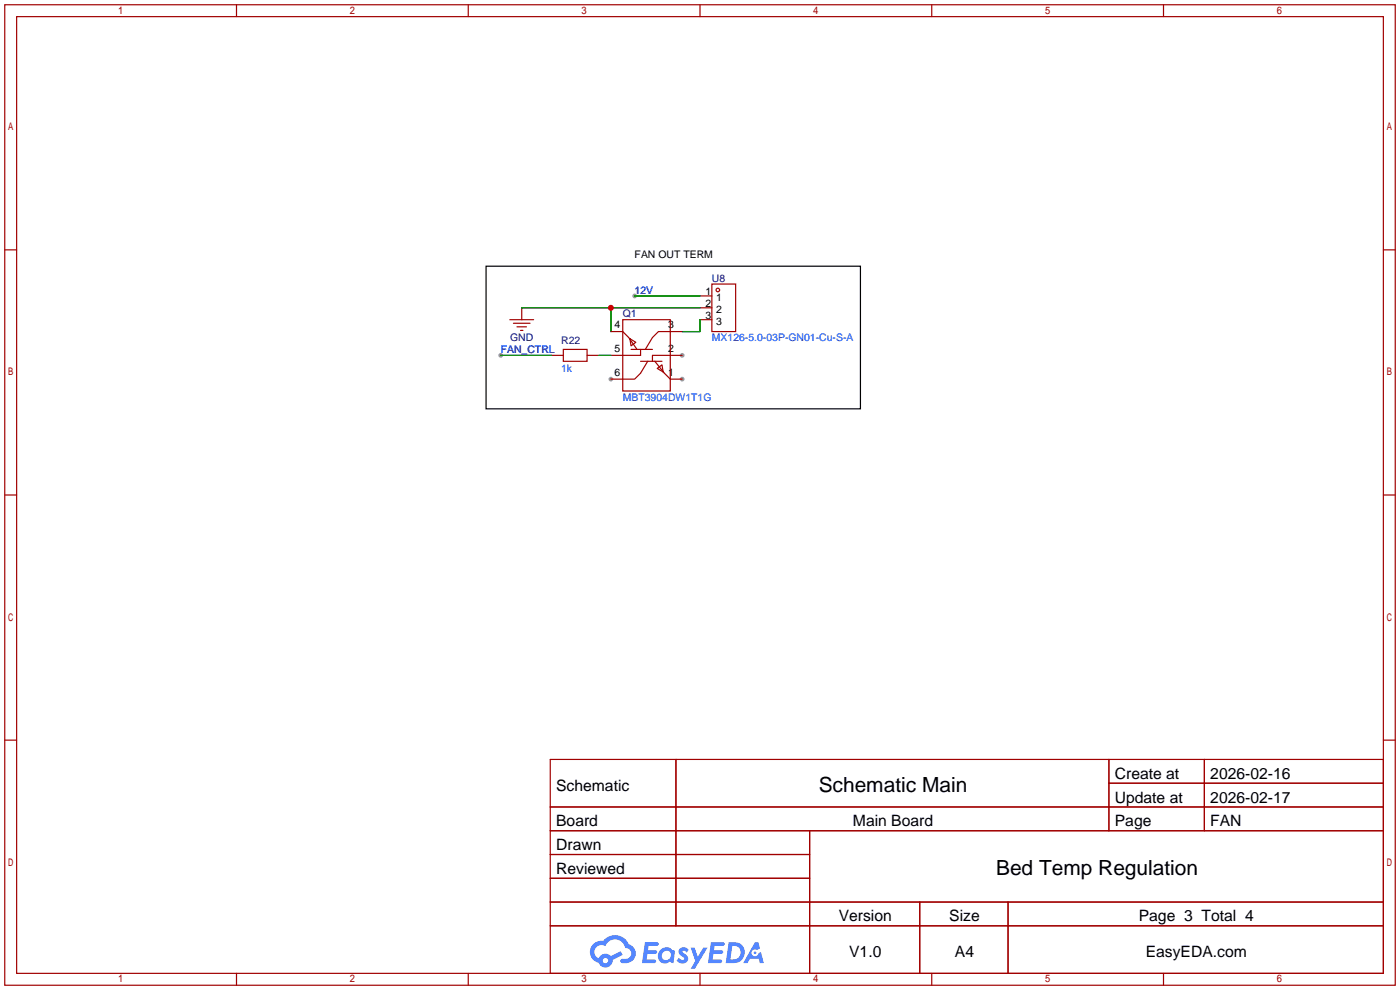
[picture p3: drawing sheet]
<svg xmlns="http://www.w3.org/2000/svg" width="299mm" height="212mm" viewBox="0 0 299 212" stroke-linecap="round" stroke-linejoin="round" font-family="sans-serif">
<g fill="#999">
<circle cx="145.8" cy="81" r=".51"/>
<circle cx="145.8" cy="75.9" r=".51"/>
<circle cx="130.6" cy="81" r=".51"/>
<circle cx="135.6" cy="63.2" r=".51"/>
<circle cx="107" cy="75.9" r=".51"/>
</g>
<g fill="none" stroke="#a10000" stroke-width=".25">
<path d="M1 1h297.2v209.6h-297.2zM3.6 3.6h292.1v204.4h-292.1zM50.5 1v2.6M100.1 1v2.6M149.6 1v2.6M199.1 1v2.6M248.7 1v2.6M1 53.4h2.6M295.7 53.4h2.5M1 105.8h2.6M295.7 105.8h2.5M1 158.2h2.6"/>
<path d="M295.7 158.2h2.5M117.6 162.3h178.1v45.7h-178.1zM117.6 172.5h178.1M117.6 177.5h178.1M144.5 162.3v35.6M173 177.5v30.5M237 162.3v15.2M237 167.4h58.7M257.4 162.3v15.2M117.6 182.6h55.4M117.6 192.8h178.1M117.6 187.7h55.4"/>
<path d="M117.6 197.9h178.1M196.6 192.8v15.2M215.4 192.8v15.2M50.5 208v2.6M100.1 208v2.6M149.6 208v2.6M199.1 208v2.6M248.7 208v2.6"/>
</g>
<g fill="#5487ff">
<path d="M145.3 202.7a1.3 1.3 0 0 1 1.9 .3l-.4 .6a.54 .54 0 0 0-.9-.2l.1 .2a1.34 1.34 0 0 1 .9 1.8 1.47 1.47 0 0 1-2.3-.1l.5-.6 .8 .5a.31 .31 0 0 0 .4-.3 .31 .31 0 0 0-.3-.4 1.12 1.12 0 0 1-.7-1.8z"/>
<path d="M147.6 202.5h.9l.6 2 1.2-2h.9l-2.7 4.6h-.9l1-1.7z"/>
<path d="M137.8 201.4h1.7a1.31 1.31 0 0 1 1.2 .2 .4 .4 0 0 1-.3 .5l-1.8 .1-.1 .9h1.6a.4 .4 0 0 1 .4 .4 .4 .4 0 0 1-.5 .4h-1.6l-.2 1.2h1.4a.46 .46 0 0 1 .5 0 .46 .46 0 0 1 .1 .5l-.4 .2h-2.6z"/>
<path d="M151.9 201.4h1.7a1.32 1.32 0 0 1 1.2 .2 .39 .39 0 0 1-.3 .5l-1.8 .1-.1 .9h1.6a.4 .4 0 0 1 .4 .4 .4 .4 0 0 1-.4 .4h-1.7l-.2 1.2h1.4a.46 .46 0 0 1 .5 0 .46 .46 0 0 1 .1 .5l-.4 .2h-2.6z"/>
<path d="M161.3 201.4h.8l.3 1.3-.6 .4a.75 .75 0 0 0-1.1 .3 .75 .75 0 0 0 .5 1 .75 .75 0 0 0 .9-.7l.5-.2 .6 2.3h-.8l-.3-.9h-1.8l-.5 .9h-1z"/>
<path d="M155.7 201.4l-.6 4.4h1.5a2.27 2.27 0 0 0 2.6-2.2 2.27 2.27 0 0 0-2.7-2.2zM156.5 202.1a1.5 1.5 0 0 1 1.8 1.6 1.5 1.5 0 0 1-1.9 1.4h-.3z"/>
<path d="M141.2 203a1.6 1.6 0 0 0-.3 2.3 1.6 1.6 0 0 0 2.3 .2l.7 .3 .3-2.4-.1-.3-.5-.1a1.58 1.58 0 0 0-2.4 0zM141.8 203.5a.98 .98 0 0 1 1.6 .4 .98 .98 0 0 1-1.1 1.3 .94 .94 0 0 1-.9-.7 .94 .94 0 0 1 .4-1z"/>
<path d="M126.8 201.8a2.37 2.37 0 0 0 1.1 4 1.54 1.54 0 0 0 1.8 1 1.54 1.54 0 0 0 1.2-1.6l2.2-1.1-.5-.8-2 1a1.57 1.57 0 0 0-2.7 .5 1.5 1.5 0 0 1-.7-2.1 1.5 1.5 0 0 1 2.2-.5 2.23 2.23 0 0 1 2.3-1.4 2.23 2.23 0 0 1 2 1.8 1.16 1.16 0 0 1 1.2 1.1 1.16 1.16 0 0 1-1.1 1.2h-.7a.47 .47 0 0 0-.5 .4 .47 .47 0 0 0 .4 .5 2.17 2.17 0 0 0 2.5-.9 2.17 2.17 0 0 0-.3-2.7l-.8-.4a3.2 3.2 0 0 0-5.5-.7l-1.1 .1zM128.8 205.3a.6 .6 0 0 1 1.2 0 .6 .6 0 0 1-1.2 0z"/>
<circle cx="161.4" cy="203.6" r=".28"/>
</g>
<g fill="none" stroke="#a10000" stroke-width=".25">
<path d="M109 68.3h5M109.7 69.1h3.6M110.5 69.8h2M111.3 70.6h.5M111.5 65.8v2.5M117.9 75.9h2.5M120.4 74.7h5.1v2.5h-5.1zM125.5 75.9h2.5M130.6 70.9h2.5l1.3 1.2 1.7 2.6M133.1 68.3h10.2v15.3h-10.2zM134.6 72.4l1.3 .8-1 .7zM134.9 74.7h4.5"/>
<path d="M136.9 74.7v1.2h-6.3M136.9 77.2h4.6M138.4 77.2l-1.5 2.6-1.3 1.2h-5M140 77.2l2 2.6 1.3 1.2h2.5M140.5 78.7l1-.7 .2 1.5zM145.8 75.9h-6.4v1.3M145.8 70.9h-5.1l-1.3 1.2-1.5 2.6M149.6 63.2h2.5M149.6 65.8h2.5M149.6 68.3h2.5M152.1 60.7h5.1v10.2h-5.1z"/>
<circle cx="153.4" cy="62" r=".38"/>
</g>
<path d="M107 75.9h10.9M111.5 65.8h38.1M128 75.9h2.6M130.6 65.8v5.1M135.6 63.2h14M149.6 68.3v2.6h-3.8" fill="none" stroke="#008700" stroke-width=".25"/>
<path d="M103.9 56.9h80v30.5h-80z" fill="none" stroke="#000" stroke-width=".25"/>
<circle cx="130.6" cy="65.8" r=".63" fill="#c00"/>
<g font-size="4.5">
<text x="175" y="169.3">Schematic Main</text>
<text x="212.9" y="187.1">Bed Temp Regulation</text>
</g>
<g font-size="3.3">
<text x="238.3" y="166.4">Create at</text>
<text x="258.7" y="166.4">2026-02-16</text>
<text x="118.9" y="169">Schematic</text>
<text x="238.3" y="171.5">Update at</text>
<text x="258.7" y="171.5">2026-02-17</text>
<text x="118.9" y="176.6">Board</text>
<text x="182.3" y="176.6">Main Board</text>
<text x="238.3" y="176.6">Page</text>
<text x="258.7" y="176.6">FAN</text>
<text x="118.9" y="181.7">Drawn</text>
<text x="118.9" y="186.8">Reviewed</text>
<text x="179.3" y="196.9">Version</text>
<text x="202.9" y="196.9">Size</text>
<text x="243.4" y="196.9">Page 3 Total 4</text>
<text x="181.5" y="204.5">V1.0</text>
<text x="204.1" y="204.5">A4</text>
<text x="244.9" y="204.5">EasyEDA.com</text>
</g>
<g font-size="2.2">
<text x="135.6" y="55.1">FAN OUT TERM</text>
<text x="150.8" y="63">1</text>
<text x="150.8" y="65.5">2</text>
<text x="153.1" y="64.3">1</text>
<text x="131.4" y="70.1">4</text>
<text x="142.8" y="70.1">3</text>
<text x="150.8" y="68.1">3</text>
<text x="153.1" y="66.8">2</text>
<text x="153.1" y="69.4">3</text>
<text x="131.4" y="75.2">5</text>
<text x="142.8" y="75.2">2</text>
<text x="131.4" y="80.3">6</text>
<text x="142.8" y="80.3">1</text>
</g>
<g font-size="2.2" fill="#00f">
<text x="135.6" y="62.8">12V</text>
<text x="107" y="75.5">FAN_CTRL</text>
<text x="152.1" y="72.9">MX126-5.0-03P-GN01-Cu-S-A</text>
<text x="119.9" y="79.5">1k</text>
<text x="133.1" y="85.6">MBT3904DW1T1G</text>
</g>
<g font-size="2.2" fill="#000080">
<text x="152.1" y="60.2">U8</text>
<text x="133.1" y="67.8">Q1</text>
<text x="109" y="72.9">GND</text>
<text x="119.9" y="73.5">R22</text>
</g>
</svg>
